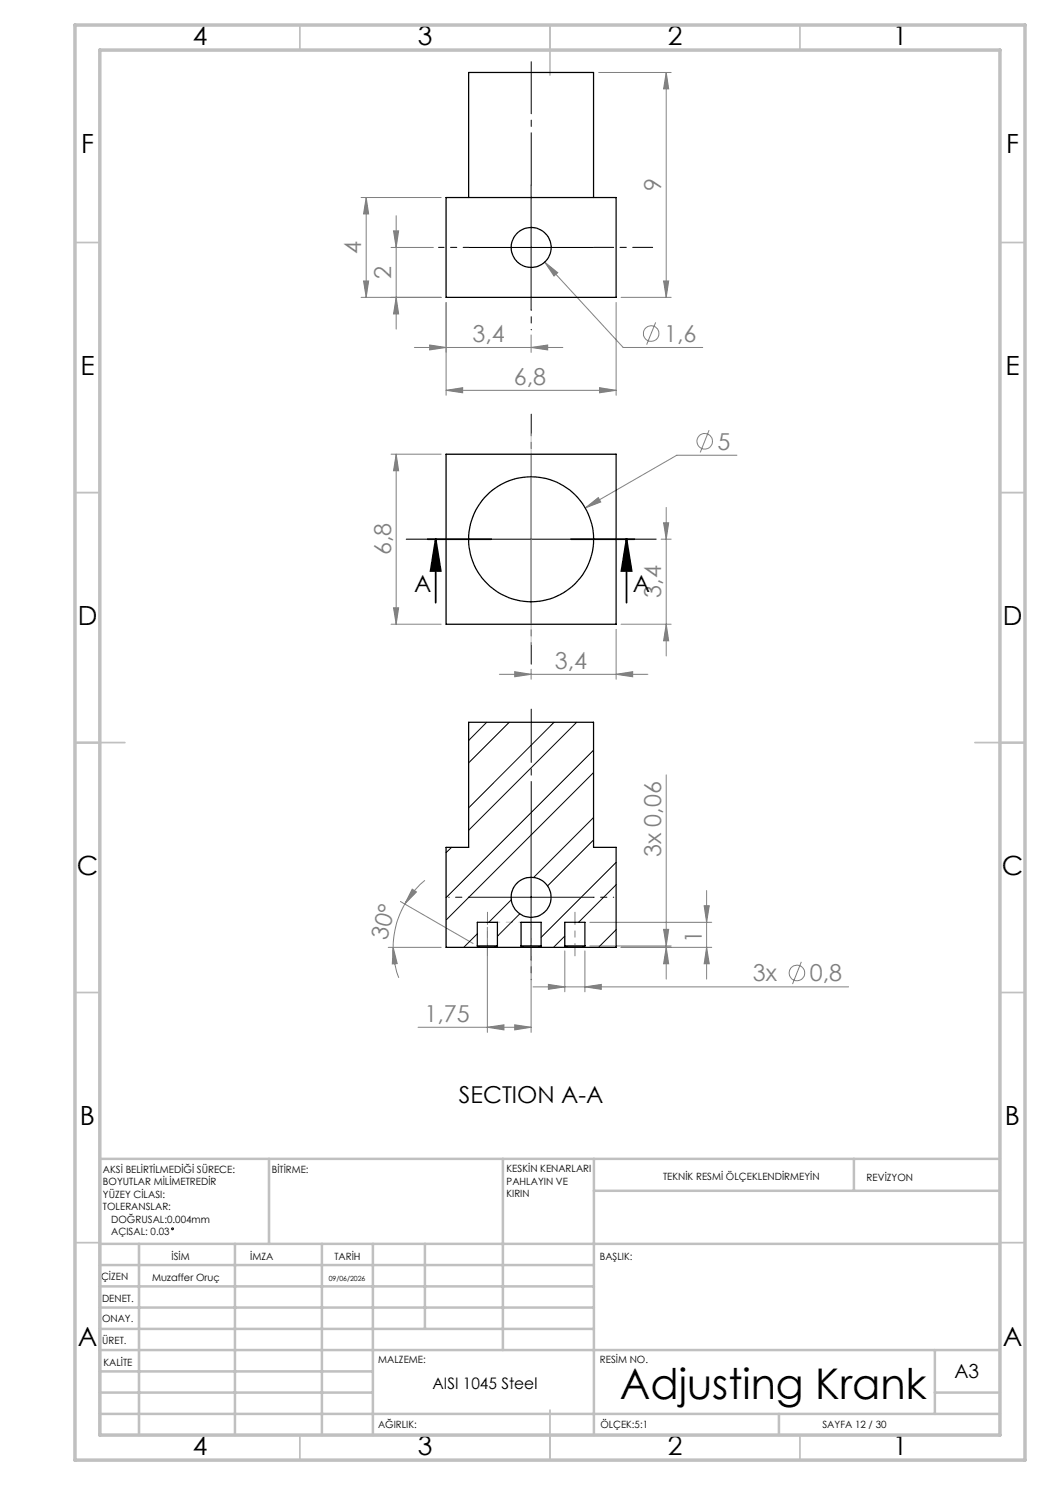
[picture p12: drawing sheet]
<svg xmlns="http://www.w3.org/2000/svg" width="210mm" height="297mm" viewBox="0 0 210 297" stroke-linecap="round" stroke-linejoin="round" font-family="sans-serif">
<g fill="none" stroke="#808080" stroke-width=".2">
<path d="M119.7 14.5h14.5M133.2 14.5v45M133.2 14.5l.5 3.3h-1zM72.2 39.5h16M73.2 39.5v20M73.2 39.5l.5 3.3h-1zM72.2 59.5h16M72.7 56.2h1l-.5 3.3zM78.2 49.5h8.5M78.7 46.2h1l-.5 3.3zM79.2 43.1v22.7M79.2 59.5l.5 3.3h-1z"/>
<path d="M108.9 52.4l2.6 2.1-.7 .7zM108.9 52.4l15.7 17.1h15.9M124.2 59.5h10M132.7 56.2h1l-.5 3.3zM82.9 69.5h29.7M85.9 69l3.3 .5-3.3 .5zM89.2 78.1l3.3-.6v1.1zM89.2 78.1h34M89.2 60.5v18.6M106.2 69.5l3.3-.5v1zM106.2 67v3.5M119.9 77.5l3.3 .6-3.3 .5z"/>
<path d="M123.2 60.5v18.6M131.1 64.5l-1.8 4.4M78.2 90.8h10M79.2 90.8v34M79.2 90.8l.5 3.4h-1zM141.8 86l-1.7 4.5M147.4 91h-12l-18.3 10.6M117.1 101.6l2.6-2.1 .5 .9zM132.2 107.8h2M132.7 104.6h1l-.5 3.2zM133.2 101.5v29.7M78.2 124.8h10"/>
<path d="M78.7 121.6h1l-.5 3.2zM99.9 134.9h29.7M102.9 134.3l3.3 .6-3.3 .5zM106.2 133.8v2.1M123.2 134.9l3.3-.6v1.1zM123.2 125.9v10M124.2 124.8h10M133.2 124.8l.5 3.4h-1zM133.2 155v40.8M82.4 177.8l.9 .6-2.3 2.4zM85 176.1a17.6 17.6 0 0 0-4 4.7M141.3 178.1v17.7"/>
<path d="M77.6 189.5h10.6M78.6 189.5l.8 3.2-.9 .1zM78.6 189.5a16.9 16.9 0 0 0 1.2 6.1M80.1 180.3l14.5 8.4M81 180.8a17.2 17.2 0 0 0-2.4 8.7M97.5 185.5v21M106.2 185.5v21M106.6 197.4h63.1M109.7 196.9l3.3 .5-3.3 .5zM113 190.2v8.2M117 197.4l3.3-.5v1zM117 190.2v8.2"/>
<path d="M118 184.5h24.3M118 189.2h16.2M124.2 189.5h18.1M132.7 185.9h1l-.5 3.3zM133.2 189.5l.5 3.3h-1zM140.8 181.1h1.1l-.6 3.4zM141.3 189.5l.6 3.3h-1.1zM160.3 192.4l-1.8 4.4M83.6 205.5h22.6M97.5 205.5l3.3-.5v1zM102.9 205l3.3 .5-3.3 .5z"/>
<circle cx="130.2" cy="66.7" r="1.56"/>
<circle cx="140.9" cy="88.3" r="1.55"/>
<circle cx="159.4" cy="194.6" r="1.56"/>
</g>
<g fill="none" stroke="#000" stroke-width=".2">
<path d="M106.2 37v25M93.7 49.5h25M106.2 95.4v25M93.7 107.8h25M93.7 179.5h25M106.2 167v25"/>
<circle cx="34.5" cy="245.8" r=".19"/>
</g>
<path d="M85.5 107.8h12.7M87.1 107.8l1.1 6.4h-2.1zM87.1 107.8v12.7M114.2 107.8h12.7M125.3 107.8l1 6.4h-2zM125.3 107.8v12.7" fill="none" stroke="#000" stroke-width=".35"/>
<path d="M106.2 37v-24.7" fill="none" stroke="#000" stroke-width=".2" stroke-dasharray="15.2 1.3 1.3 1.3" stroke-dashoffset="4.8"/>
<path d="M93.7 49.5h-6" fill="none" stroke="#000" stroke-width=".2" stroke-dasharray="15.2 1.3 1.3 1.3" stroke-dashoffset="14.1"/>
<path d="M106.2 62v4M93.7 179.4h-4M118.7 179.4h4M106.2 191.9v4" fill="none" stroke="#000" stroke-width=".2" stroke-dasharray="15.2 1.3 1.3 1.3" stroke-dashoffset="15.1"/>
<path d="M118.7 49.5h11.8" fill="none" stroke="#000" stroke-width=".2" stroke-dasharray="15.2 1.3 1.3 1.3" stroke-dashoffset="11.3"/>
<path d="M106.2 95.3v-12.5M93.7 107.8h-12.5M118.7 107.8h12.5M106.2 120.3v12.5" fill="none" stroke="#000" stroke-width=".2" stroke-dasharray="15.2 1.3 1.3 1.3" stroke-dashoffset="10.9"/>
<path d="M106.2 166.9v-25.1" fill="none" stroke="#000" stroke-width=".2" stroke-dasharray="15.2 1.3 1.3 1.3" stroke-dashoffset="4.6"/>
<path d="M97.5 191.2v-8.8M106.2 191.2v-8.8M115 182.4v8.8" fill="none" stroke="#808080" stroke-width=".2" stroke-dasharray="15.2 1.3 1.3 1.3" stroke-dashoffset="12.8"/>
<path d="M97.5 184.4h8.7" fill="none" stroke="#c0c0c0" stroke-width=".2" stroke-dasharray="15.2 1.3 1.3 1.3" stroke-dashoffset="12.8"/>
<path d="M106.2 86.8v42.1" fill="none" stroke="#c0c0c0" stroke-width=".2"/>
<g fill="none" stroke="#c0c0c0" stroke-width=".35">
<path d="M60 5v5M110 5v10M160 5v5M15 48.5h5M200 48.5h5M15 98.5h5M200 98.5h5M15 148.5h10M195 148.5h10M15 198.5h5M200 198.5h5M15 248.5h5"/>
<path d="M200 248.5h5M60 287v5M110 282v10M160 287v5"/>
</g>
<g fill="none" stroke="#c0c0c0" stroke-width=".5">
<path d="M53.8 231.8v17M100.6 231.8v38.2M118.8 231.8v55.2M118.8 238.2h81.2M170.8 231.8v6.4M200 231.8h-180v55.2M20 248.8h180M20 257.3h98.8M20 253h98.8M27.8 248.8v38.2M47 248.8v38.2M64.4 248.8v38.2"/>
<path d="M74.6 248.8v38.2M85 248.8v17M20 265.8h98.8M20 261.5h98.8M20 278.5h54.6M20 274.3h54.6M20 270h180M187 278.5h13M187 270v12.8M20 282.8h180M155.8 282.8v4.2"/>
</g>
<path d="M15 5h190v287h-190zM20 10h180v277h-180z" fill="none" stroke="#c0c0c0" stroke-width=".7"/>
<path d="M125.3 107.8l1 6.4h-2zM87.1 107.8l1.1 6.4h-2.1z" fill="#000"/>
<g fill="#808080">
<path d="M97.5 205.5l3.3-.5v1zM102.9 205l3.3 .5-3.3 .5z"/>
<path d="M106.2 69.5l3.3-.5v1zM85.9 69l3.3 .5-3.3 .5z"/>
<path d="M108.9 52.4l1.9 2.8 .7-.7zM89.2 78.1l3.3-.6v1.1zM119.9 77.5l3.3 .6-3.3 .5zM117.1 101.6l3.1-1.2-.5-.9zM102.9 134.3l3.3 .6-3.3 .5zM123.2 134.9l3.3-.6v1.1z"/>
<path d="M109.7 196.9l3.3 .5-3.3 .5zM117 197.4l3.3-.5v1z"/>
<path d="M82.4 177.8l.9 .6-2.3 2.4zM78.6 189.5l.8 3.2-.9 .1z"/>
<path d="M133.2 124.8l.5 3.4h-1zM132.7 104.6h1l-.5 3.2z"/>
<path d="M133.2 14.5l.5 3.3h-1zM132.7 56.2h1l-.5 3.3zM73.2 39.5l.5 3.3h-1zM72.7 56.2h1l-.5 3.3zM78.7 46.2h1l-.5 3.3zM79.2 59.5l.5 3.3h-1zM79.2 90.8l.5 3.4h-1zM78.7 121.6h1l-.5 3.2zM140.8 181.1h1.1l-.6 3.4zM141.3 189.5l.6 3.3h-1.1zM132.7 185.9h1l-.5 3.3zM133.2 189.5l.5 3.3h-1z"/>
</g>
<g fill="none" stroke="#000" stroke-width=".25">
<path d="M89.2 39.5h34v20h-34zM93.7 39.5v-25h25v25M89.2 90.8h34v34h-34zM95.5 189.2h4M95.5 189.2l.5 .3M95.5 189.2v-4.7h4v4.7M96 189.5h3M96 189.5h-6.8v-20h4.5v-25h25v25h4.5v20h-6.7M99 189.5h5.7M99.5 189.2l-.5 .3M104.2 189.2h4M104.2 189.2l.5 .3"/>
<path d="M104.2 189.2v-4.7h4v4.7M104.7 189.5h3M107.7 189.5h5.8M108.2 189.2l-.5 .3M113 189.2h4M113 189.2l.5 .3M113 189.2v-4.7h4v4.7M113.5 189.5h3M117 189.2l-.5 .3"/>
<circle cx="106.2" cy="49.5" r="4"/>
<circle cx="106.2" cy="107.9" r="12.5"/>
<circle cx="106.2" cy="179.5" r="4"/>
</g>
<g fill="none" stroke="#000" stroke-width=".2">
<path d="M97.3 144.5l-3.6 3.6M101.8 144.5l-8.1 8.1M110.8 144.5l-17.1 17.1M115.3 144.5l-21.6 21.5M118.7 150l-29.5 29.5M118.7 154.5l-29.5 29.5M90.3 169.5l-1.1 1M102.3 179.9l-4.5 4.6M118.7 163.5l-12 12M118.7 168l-9.2 9.2M123.2 172.5l-15 15M123.2 176.9l-7.5 7.6"/>
<path d="M95.5 186.8l-2.8 2.7M104 182.8l-4.5 4.5M113 187.2l-2.3 2.3M123.2 185.9l-3.5 3.6"/>
</g>
<text font-size="8.5" x="124" y="279.7">Adjusting Krank</text>
<g font-size="5.3">
<text x="38.5" y="8.9">4</text>
<text x="83.5" y="8.9">3</text>
<text x="133.6" y="8.9">2</text>
<text x="178.6" y="8.9">1</text>
<text x="16.2" y="30.7">F</text>
<text x="201.2" y="30.7">F</text>
<text x="16.1" y="74.9">E</text>
<text x="201.1" y="74.9">E</text>
<text x="15.5" y="124.9">D</text>
<text x="200.5" y="124.9">D</text>
<text x="15.4" y="174.9">C</text>
<text x="200.4" y="174.9">C</text>
<text x="16" y="224.9">B</text>
<text x="201" y="224.9">B</text>
<text x="15.5" y="269.2">A</text>
<text x="200.5" y="269.2">A</text>
<text x="38.5" y="290.9">4</text>
<text x="83.5" y="290.9">3</text>
<text x="133.6" y="290.9">2</text>
<text x="178.6" y="290.9">1</text>
</g>
<g font-size="4.7" fill="#808080">
<text x="132.2" y="38.3" transform="rotate(-90 132.2 38.3)">9</text>
<text x="72.2" y="50.8" transform="rotate(-90 72.2 50.8)">4</text>
<text x="78.2" y="55.8" transform="rotate(-90 78.2 55.8)">2</text>
<text x="94.5" y="68.5">3,4</text>
<text x="132.8" y="68.4">1,6</text>
<text x="102.8" y="77">6,8</text>
<text x="143.5" y="90">5</text>
<text x="78.2" y="111.1" transform="rotate(-90 78.2 111.1)">6,8</text>
<text x="132.2" y="119.6" transform="rotate(-90 132.2 119.6)">3,4</text>
<text x="111" y="133.8">3,4</text>
<text x="132.2" y="171.4" transform="rotate(-90 132.2 171.4)">3x 0,06</text>
<text x="77.4" y="188.1" transform="rotate(-75 77.4 188.1)">30°</text>
<text x="140.3" y="188.5" transform="rotate(-90 140.3 188.5)">1</text>
<text x="150.6" y="196.3">3x</text>
<text x="162" y="196.3">0,8</text>
<text x="84.9" y="204.4">1,75</text>
</g>
<g font-size="4.7">
<text x="82.8" y="118.5">A</text>
<text x="126.6" y="118.5">A</text>
<text x="91.8" y="220.6">SECTION A-A</text>
</g>
<text font-size="3.9" x="190.9" y="275.5">A3</text>
<text font-size="3.2" x="86.5" y="277.9">AISI 1045 Steel</text>
<g font-size="2">
<text x="20.6" y="234.6">AKSİ BELİRTİLMEDİĞİ SÜRECE:</text>
<text x="20.6" y="237.1">BOYUTLAR MİLİMETREDİR</text>
<text x="20.6" y="239.6">YÜZEY CİLASI:</text>
<text x="54.4" y="234.6">BİTİRME:</text>
<text x="101.3" y="234.5">KESKİN KENARLARI</text>
<text x="101.3" y="237">PAHLAYIN VE</text>
<text x="101.3" y="239.5">KIRIN</text>
<text x="132.6" y="236">TEKNİK RESMİ ÖLÇEKLENDİRMEYİN</text>
<text x="173.3" y="236.2">REVİZYON</text>
<text x="20.6" y="242.1">TOLERANSLAR:</text>
<text x="22.2" y="244.6">DOĞRUSAL:0.004mm</text>
<text x="22.2" y="247.1">AÇISAL: 0.03</text>
<text x="34.3" y="252">İSİM</text>
<text x="50" y="251.9">İMZA</text>
<text x="66.9" y="251.9">TARİH</text>
<text x="120" y="251.9">BAŞLIK:</text>
<text x="20.2" y="256.1">ÇİZEN</text>
<text x="30.4" y="256.1">Muzaffer Oruç</text>
<text x="20.4" y="260.3">DENET.</text>
<text x="20.4" y="264.4">ONAY.</text>
<text x="20.5" y="268.8">ÜRET.</text>
<text x="20.7" y="273.1">KALİTE</text>
<text x="75.6" y="272.5">MALZEME:</text>
<text x="120" y="272.5">RESİM NO.</text>
<text x="75.6" y="285.5">AĞIRLIK:</text>
<text x="120.1" y="285.6">ÖLÇEK:5:1</text>
<text x="164.5" y="285.6">SAYFA 12 / 30</text>
</g>
<text font-size="1.4" x="65.7" y="256.1">09/06/2026</text>
</svg>
